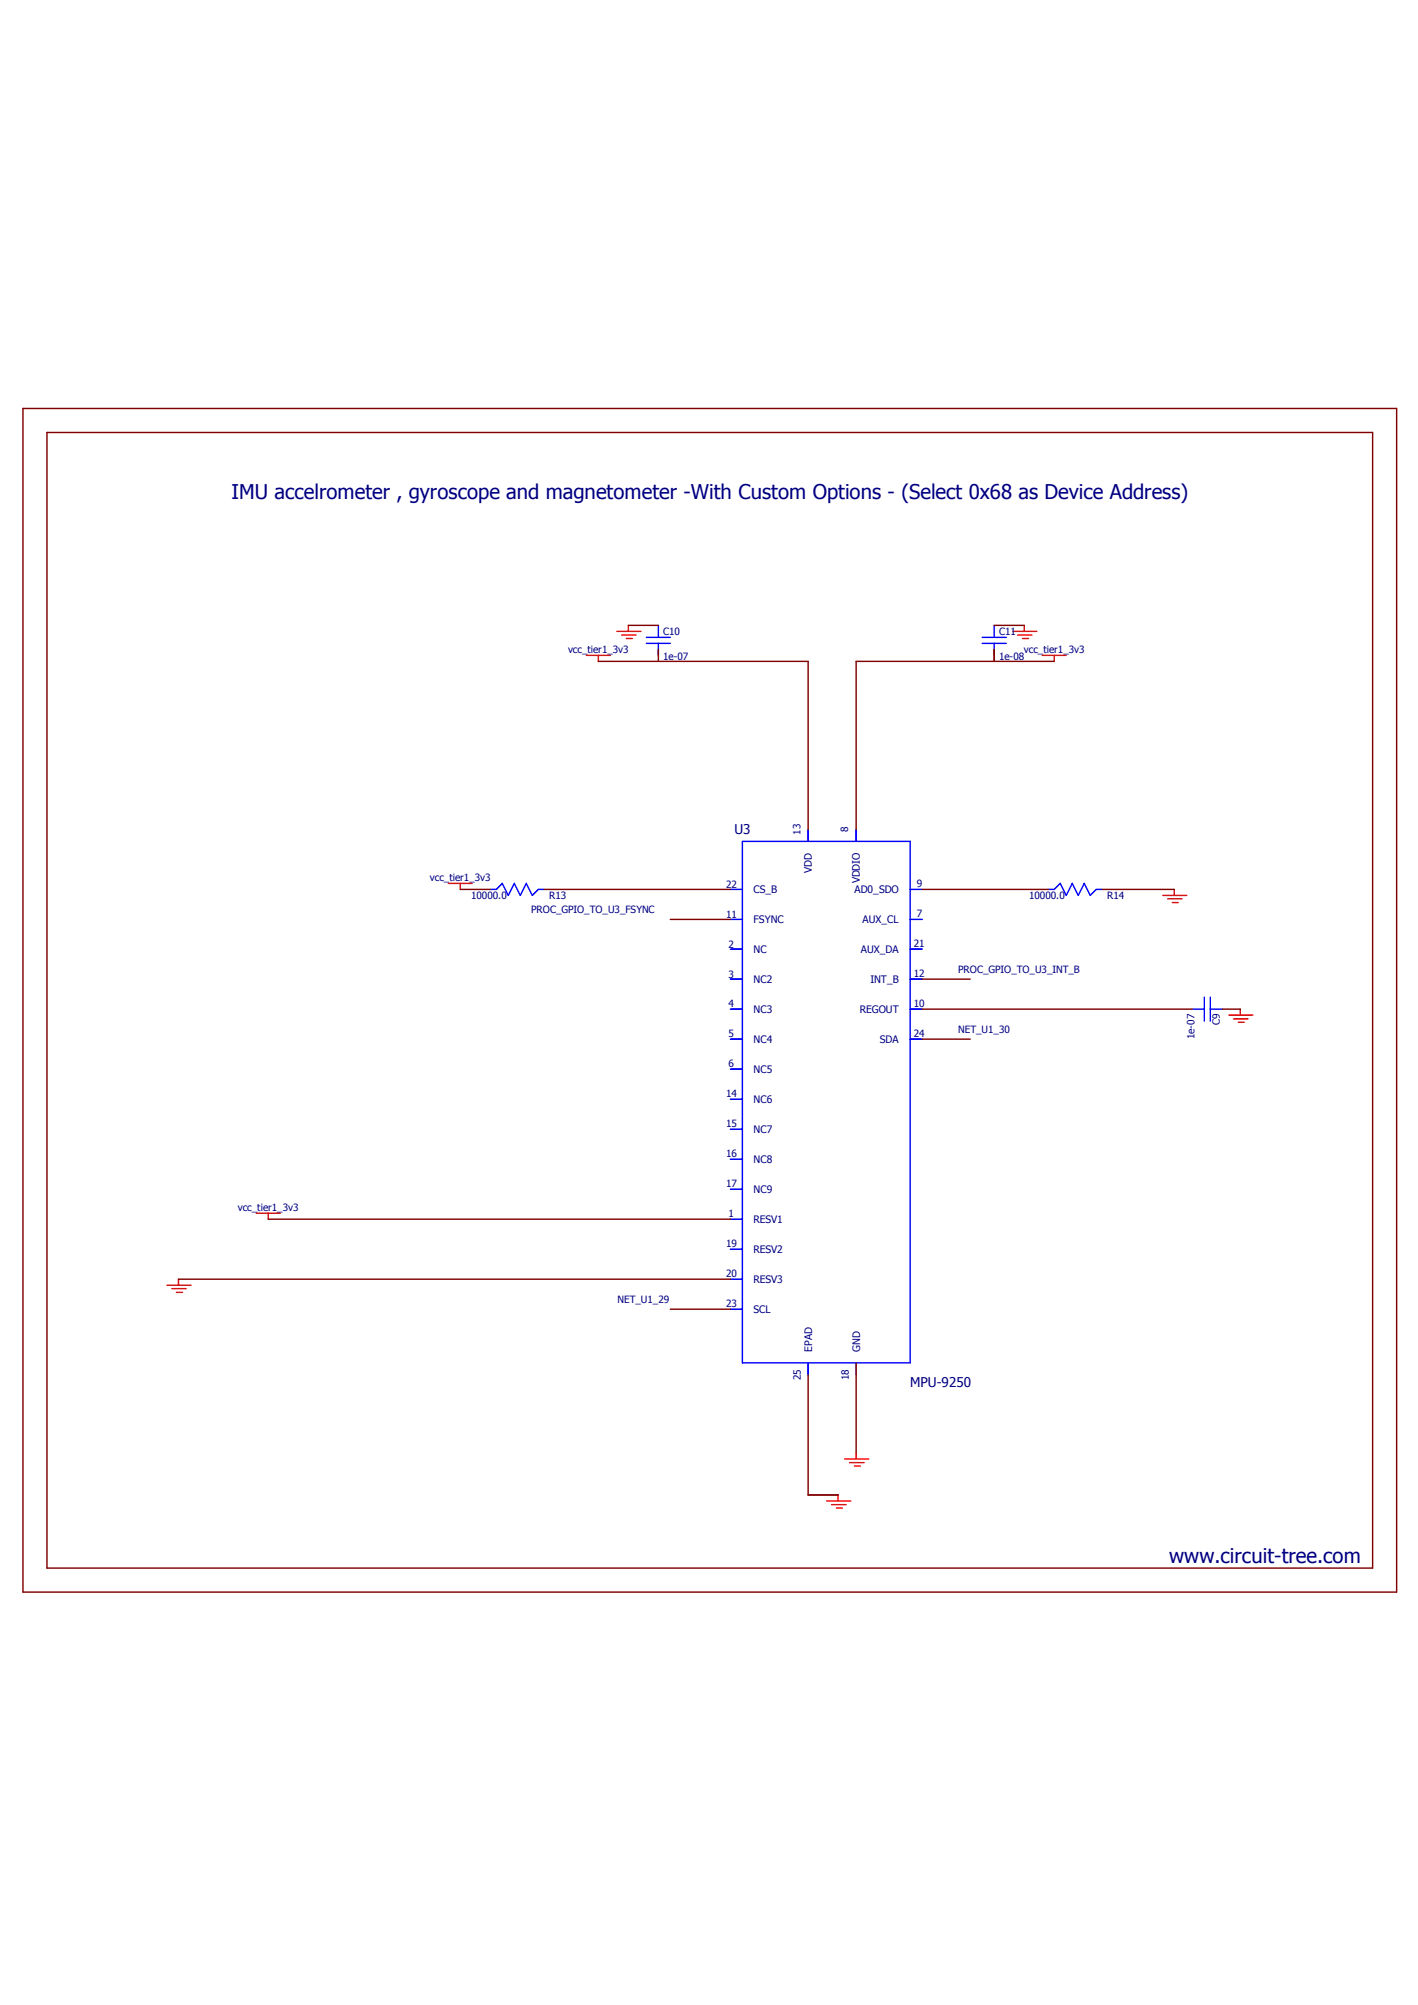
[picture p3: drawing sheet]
<svg xmlns="http://www.w3.org/2000/svg" width="210mm" height="297mm" viewBox="0 0 210 297" stroke-linecap="round" stroke-linejoin="round" font-family="sans-serif">
<path d="M3 60.4l204 175.9M207 60.4l-204 175.9" fill="none" stroke="#fff" stroke-width=".15"/>
<g fill="none" stroke="#f00" stroke-width=".21">
<path d="M86.8 97.1h3.6M88.6 97.1v.9M91.4 93.5h3.5M92.1 94.1h2.1M92.8 94.6h.8M93.1 92.6v.9M150 93.5h3.5M150.7 94.1h2.1M151.4 94.6h.9M151.7 92.6v.9M154.3 97.1h3.6M156.1 97.1v.9"/>
<path d="M66.4 130.9h3.5M68.2 130.9v.8M172.2 132.6h3.6M172.9 133.1h2.1M173.6 133.7h.9M173.9 131.7v.9M182 150.4h3.5M182.7 150.9h2.1M183.4 151.4h.9M183.7 149.5v.9M37.9 179.7h3.6M39.7 179.7v.9"/>
<path d="M24.7 190.4h3.6M25.5 190.9h2.1M26.1 191.4h.9M26.4 189.5v.9M125.1 216.1h3.6M125.8 216.7h2.2M126.5 217.2h.9M126.8 215.2v.9M122.4 222.3h3.6M123.2 222.9h2.1M123.9 223.4h.9M124.1 221.4v.9"/>
</g>
<g fill="none" stroke="#800000" stroke-width=".21">
<path d="M3.4 60.5h203.4v175.3h-203.4zM7 64.1h196.3v168.2h-196.3zM88.6 98h31.1v24.9M93.1 92.6h4.4M97.5 96.2v1.8M147.2 96.2v1.8M147.2 92.6h4.5M156.1 98h-29.3v24.9M68.2 131.7h4.4M80.6 131.7h27.6M99.3 136.2h8.9M136.6 131.7h18.6"/>
<path d="M163.2 131.7h10.7M136.6 149.5h40M136.6 145h7.1M136.6 153.9h7.1M181 149.5h2.7M26.4 189.5h81.8M39.7 180.6h68.5M99.3 193.9h8.9M119.7 203.7v17.7h4.4M126.8 201.9v13.3"/>
</g>
<g fill="none" stroke="#00f" stroke-width=".21">
<path d="M95.7 94.4h3.6M95.7 95.3h3.6M97.5 92.6v1.8M97.5 95.3v1.8M145.5 94.4h3.5M145.5 95.3h3.5M147.2 92.6v1.8M147.2 95.3v1.8M72.6 131.7h.9l.9-.8 .9 1.7 .9-1.7 .9 1.7 .8-1.7 .9 1.7 .9-.9h.9M108.2 131.7h1.7M108.2 136.2h1.7M109.9 124.6h24.9v77.3h-24.9z"/>
<path d="M119.7 122.9v1.7M126.8 122.9v1.7M134.8 131.7h1.8M134.8 136.2h1.8M155.2 131.7h.9l.9-.8 .9 1.7 .9-1.7 .9 1.7 .9-1.7 .9 1.7 .8-.9h.9M108.2 149.5h1.7M108.2 140.6h1.7M108.2 145h1.7M108.2 153.9h1.7M108.2 158.4h1.7M134.8 149.5h1.8M134.8 140.6h1.8"/>
<path d="M134.8 145h1.8M134.8 153.9h1.8M176.6 149.5h1.7M178.3 147.7v3.6M179.2 149.5h1.8M179.2 147.7v3.6M108.2 162.8h1.7M108.2 167.3h1.7M108.2 171.7h1.7M108.2 176.2h1.7M108.2 180.6h1.7M108.2 185h1.7"/>
<path d="M108.2 189.5h1.7M108.2 193.9h1.7M119.7 201.9v1.8M126.8 201.9v1.8"/>
</g>
<g fill="none" stroke="#00f" stroke-width=".15">
<path d="M108.2 131.7h1.7M108.2 136.2h1.7M119.7 122.9v1.7M126.8 122.9v1.7M134.8 131.7h1.8M134.8 136.2h1.8M108.2 140.6h1.7M108.2 145h1.7M108.2 149.5h1.7M108.2 153.9h1.7M108.2 158.4h1.7M134.8 140.6h1.8"/>
<path d="M134.8 145h1.8M134.8 149.5h1.8M134.8 153.9h1.8M108.2 162.8h1.7M108.2 167.3h1.7M108.2 171.7h1.7M108.2 176.2h1.7M108.2 180.6h1.7M108.2 185h1.7M108.2 189.5h1.7M108.2 193.9h1.7M119.7 201.9v1.8"/>
<path d="M126.8 201.9v1.8"/>
</g>
<g font-size="3" fill="#000080">
<text x="34.3" y="74">IMU accelrometer , gyroscope and magnetometer -With Custom Options - (Select 0x68 as Device Address)</text>
<text x="173.1" y="231.6">www.circuit-tree.com</text>
</g>
<g font-size="2" fill="#000080">
<text x="108.8" y="123.6">U3</text>
<text x="134.8" y="205.4">MPU-9250</text>
</g>
<g font-size="1.5" fill="#000080">
<text x="98.2" y="94.1">C10</text>
<text x="148" y="94.1">C11</text>
<text x="84.1" y="96.7">vcc_tier1_3v3</text>
<text x="98.2" y="97.8">1e-07</text>
<text x="148" y="97.8">1e-08</text>
<text x="151.6" y="96.7">vcc_tier1_3v3</text>
<text x="118.5" y="123.7" transform="rotate(-90 118.5 123.7)">13</text>
<text x="125.6" y="123.3" transform="rotate(-90 125.6 123.3)">8</text>
<text x="63.7" y="130.5">vcc_tier1_3v3</text>
<text x="107.5" y="131.5">22</text>
<text x="120.2" y="129.3" transform="rotate(-90 120.2 129.3)">VDD</text>
<text x="127.3" y="130.9" transform="rotate(-90 127.3 130.9)">VDDIO</text>
<text x="135.8" y="131.5">9</text>
<text x="69.8" y="133.1">10000.0</text>
<text x="78.7" y="135.3">PROC_GPIO_TO_U3_FSYNC</text>
<text x="81.3" y="133.1">R13</text>
<text x="107.5" y="135.9">11</text>
<text x="111.6" y="132.3">CS_B</text>
<text x="111.6" y="136.7">FSYNC</text>
<text x="126.5" y="132.3">AD0_SDO</text>
<text x="127.7" y="136.7">AUX_CL</text>
<text x="135.8" y="135.9">7</text>
<text x="152.4" y="133.1">10000.0</text>
<text x="164" y="133.1">R14</text>
<text x="107.9" y="140.4">2</text>
<text x="111.6" y="141.2">NC</text>
<text x="127.5" y="141.1">AUX_DA</text>
<text x="135.3" y="140.3">21</text>
<text x="107.9" y="144.8">3</text>
<text x="107.9" y="149.2">4</text>
<text x="111.6" y="145.6">NC2</text>
<text x="128.9" y="145.6">INT_B</text>
<text x="135.3" y="149.2">10</text>
<text x="135.3" y="144.8">12</text>
<text x="141.9" y="144.2">PROC_GPIO_TO_U3_INT_B</text>
<text x="107.9" y="153.7">5</text>
<text x="111.6" y="150.1">NC3</text>
<text x="111.6" y="154.5">NC4</text>
<text x="127.3" y="150">REGOUT</text>
<text x="130.3" y="154.5">SDA</text>
<text x="135.3" y="153.6">24</text>
<text x="141.9" y="153">NET_U1_30</text>
<text x="176.9" y="153.9" transform="rotate(-90 176.9 153.9)">1e-07</text>
<text x="180.6" y="151.9" transform="rotate(-90 180.6 151.9)">C9</text>
<text x="107.9" y="158.1">6</text>
<text x="111.6" y="158.9">NC5</text>
<text x="107.5" y="162.6">14</text>
<text x="107.5" y="167">15</text>
<text x="111.6" y="163.4">NC6</text>
<text x="111.6" y="167.8">NC7</text>
<text x="107.5" y="171.5">16</text>
<text x="111.6" y="172.3">NC8</text>
<text x="35.2" y="179.3">vcc_tier1_3v3</text>
<text x="107.5" y="175.9">17</text>
<text x="111.6" y="176.7">NC9</text>
<text x="107.5" y="184.8">19</text>
<text x="107.9" y="180.3">1</text>
<text x="111.6" y="181.1">RESV1</text>
<text x="111.6" y="185.6">RESV2</text>
<text x="107.5" y="189.2">20</text>
<text x="111.6" y="190">RESV3</text>
<text x="91.4" y="193">NET_U1_29</text>
<text x="107.5" y="193.7">23</text>
<text x="111.6" y="194.5">SCL</text>
<text x="120.3" y="200.2" transform="rotate(-90 120.3 200.2)">EPAD</text>
<text x="127.4" y="200.2" transform="rotate(-90 127.4 200.2)">GND</text>
<text x="118.6" y="204.5" transform="rotate(-90 118.6 204.5)">25</text>
<text x="125.7" y="204.5" transform="rotate(-90 125.7 204.5)">18</text>
</g>
</svg>
